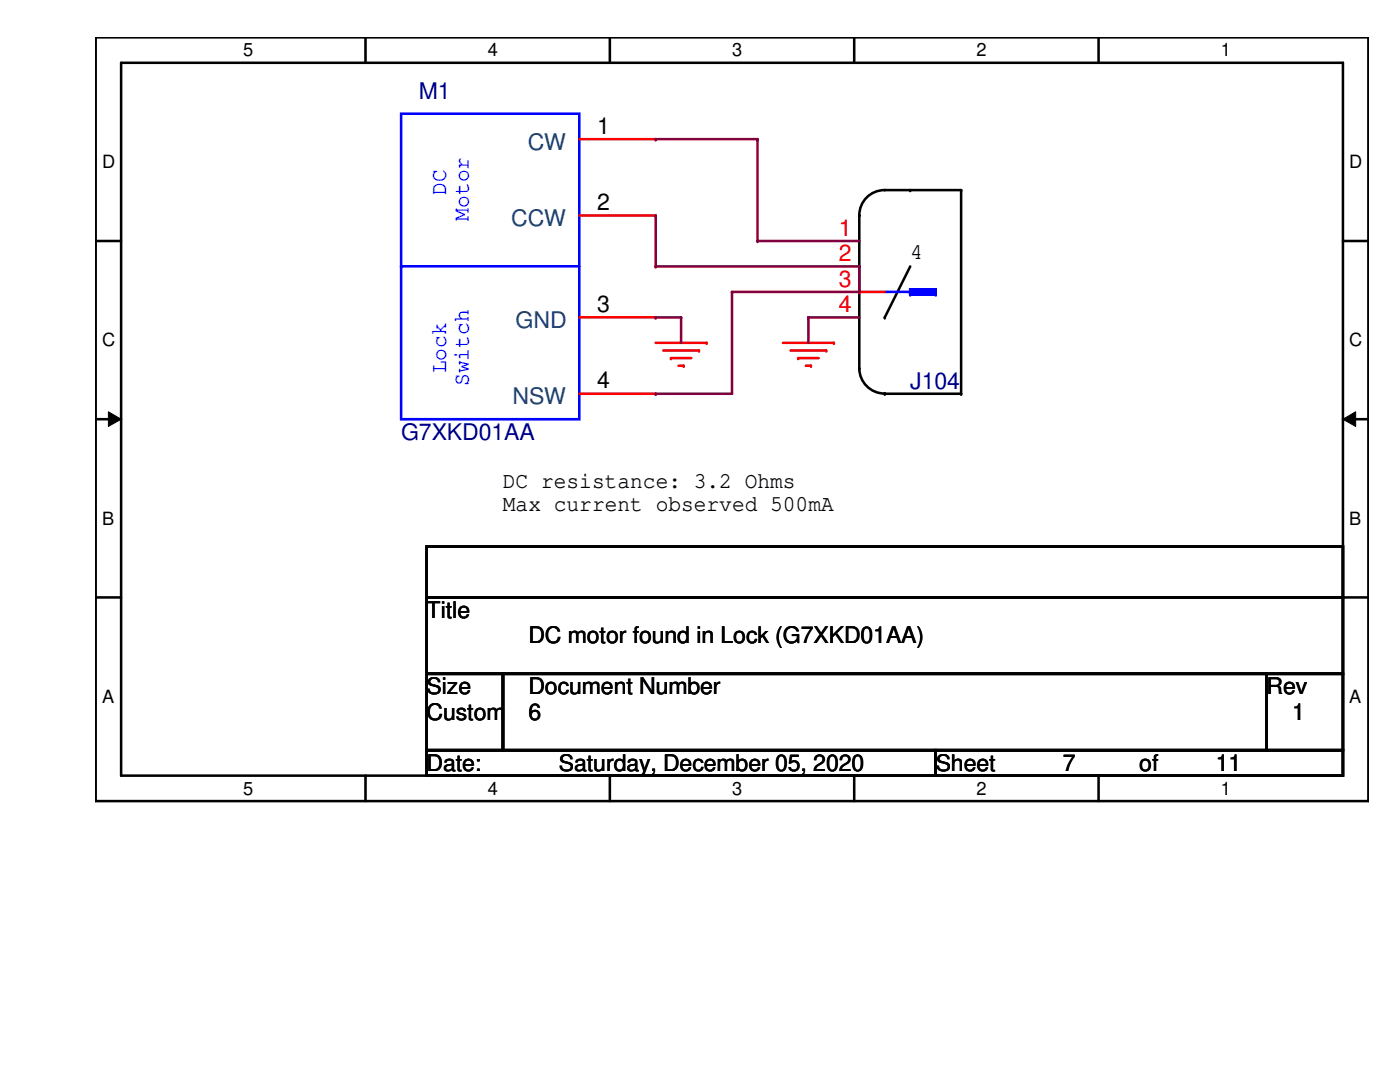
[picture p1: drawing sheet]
<svg xmlns="http://www.w3.org/2000/svg" width="279mm" height="216mm" viewBox="0 0 279 216" stroke-linecap="round" stroke-linejoin="round" font-family="sans-serif">
<path d="M19.1 7.5h254v152.4h-254zM24.2 12.5h243.8v142.3h-243.8z" fill="none" stroke="#000" stroke-width=".51"/>
<g fill="#fff">
<path d="M48.6 8h1.9v4h-1.9z"/>
<path d="M48.6 155.3h1.9v4h-1.9z"/>
</g>
<path d="M72.9 7.5v5M72.9 154.8v5.1" fill="none" stroke="#000" stroke-width=".51"/>
<g fill="#fff">
<path d="M97.3 8h2v4h-2z"/>
<path d="M97.3 155.3h2v4h-2z"/>
</g>
<path d="M121.7 7.5v5M121.7 154.8v5.1" fill="none" stroke="#000" stroke-width=".51"/>
<g fill="#fff">
<path d="M146.1 8h2v4h-2z"/>
<path d="M146.1 155.3h2v4h-2z"/>
</g>
<path d="M170.5 7.5v5M170.5 154.8v5.1" fill="none" stroke="#000" stroke-width=".51"/>
<g fill="#fff">
<path d="M194.9 8h1.9v4h-1.9z"/>
<path d="M194.9 155.3h1.9v4h-1.9z"/>
</g>
<path d="M219.2 7.5v5M219.2 154.8v5.1" fill="none" stroke="#000" stroke-width=".51"/>
<g fill="#fff">
<path d="M243.6 8h2v4h-2z"/>
<path d="M243.6 155.3h2v4h-2z"/>
<path d="M20.4 30.3h2.5v4.1h-2.5z"/>
<path d="M269.3 30.3h2.6v4.1h-2.6z"/>
<path d="M20.4 65.9h2.5v4h-2.5z"/>
<path d="M269.3 65.9h2.6v4h-2.6z"/>
</g>
<path d="M19.1 48.1h5.1M268 48.1h5.1" fill="none" stroke="#000" stroke-width=".51"/>
<g fill="#fff">
<path d="M20.4 101.4h2.4v4.1h-2.4z"/>
<path d="M269.3 101.4h2.4v4.1h-2.4z"/>
</g>
<path d="M19.1 83.7h5.1M268 83.7h5.1" fill="none" stroke="#000" stroke-width=".51"/>
<path d="M21.6 82.2l2.6 1.5-2.6 1.4zM268 83.7l2.6-1.5v2.9z" fill="#000"/>
<path d="M21.6 82.2l2.6 1.5-2.6 1.4zM268 83.7l2.6-1.5v2.9z" fill="none" stroke="#000" stroke-width=".2"/>
<g fill="#fff">
<path d="M20.4 137h2.4v4.1h-2.4z"/>
<path d="M269.3 137h2.4v4.1h-2.4z"/>
</g>
<path d="M181.7 53.2l-5.1 10.1M176.6 78.5a5 5 0 0 1-5.1-5v-30.5a5 5 0 0 1 5.1-5.1h15.2v40.7h-15.2M19.1 119.2h5.1M268 119.2h5.1" fill="none" stroke="#000" stroke-width=".51"/>
<g fill="#000">
<circle cx="181.7" cy="37.9" r=".25"/>
<circle cx="191.8" cy="37.9" r=".25"/>
<circle cx="171.5" cy="73.5" r=".25"/>
<circle cx="176.6" cy="63.3" r=".25"/>
<circle cx="176.6" cy="78.6" r=".25"/>
<circle cx="191.8" cy="78.6" r=".25"/>
</g>
<path d="M130.9 68.4h10.1" fill="none" stroke="#f00" stroke-width=".51"/>
<circle cx="141" cy="68.4" r=".25" fill="#f00"/>
<path d="M132.4 69.9h7.1" fill="none" stroke="#f00" stroke-width=".51"/>
<circle cx="139.5" cy="69.9" r=".25" fill="#f00"/>
<path d="M133.9 71.5h4.1" fill="none" stroke="#f00" stroke-width=".51"/>
<circle cx="133.9" cy="71.5" r=".25" fill="#f00"/>
<path d="M135.4 73h1" fill="none" stroke="#f00" stroke-width=".51"/>
<circle cx="136.4" cy="73" r=".25" fill="#f00"/>
<path d="M156.3 68.4h10.1" fill="none" stroke="#f00" stroke-width=".51"/>
<circle cx="166.4" cy="68.4" r=".25" fill="#f00"/>
<path d="M157.8 69.9h7.1" fill="none" stroke="#f00" stroke-width=".51"/>
<circle cx="164.9" cy="69.9" r=".25" fill="#f00"/>
<path d="M159.3 71.5h4.1" fill="none" stroke="#f00" stroke-width=".51"/>
<circle cx="159.3" cy="71.5" r=".25" fill="#f00"/>
<path d="M160.8 73h1" fill="none" stroke="#f00" stroke-width=".51"/>
<circle cx="161.8" cy="73" r=".25" fill="#f00"/>
<path d="M85.1 109.1h182.9v10.1h-182.9zM85.1 119.2h182.9v15.3h-182.9zM85.1 134.5h15.3v15.2h-15.3zM100.4 134.5h152.4v15.2h-152.4zM252.8 134.5h15.2v15.2h-15.2zM85.1 149.7h101.6v5.1h-101.6zM186.7 149.7h81.3v5.1h-81.3z" fill="none" stroke="#000" stroke-width=".51"/>
<path d="M176.6 58.3h5.1" fill="none" stroke="#00f" stroke-width=".51"/>
<circle cx="181.7" cy="58.3" r=".25" fill="#00f"/>
<path d="M181.7 57.7v.6" fill="none" stroke="#00f" stroke-width=".51"/>
<circle cx="181.7" cy="57.7" r=".25" fill="#00f"/>
<path d="M181.7 57.7h5" fill="none" stroke="#00f" stroke-width=".51"/>
<circle cx="186.7" cy="57.7" r=".25" fill="#00f"/>
<path d="M186.7 57.7v1.1" fill="none" stroke="#00f" stroke-width=".51"/>
<circle cx="186.7" cy="58.8" r=".25" fill="#00f"/>
<path d="M181.7 58.8h5" fill="none" stroke="#00f" stroke-width=".51"/>
<circle cx="181.7" cy="58.8" r=".25" fill="#00f"/>
<path d="M181.7 58.3v.5" fill="none" stroke="#00f" stroke-width=".51"/>
<circle cx="181.7" cy="58.3" r=".25" fill="#00f"/>
<path d="M181.7 57.7h5v1.1h-5z" fill-rule="evenodd" fill="#00f"/>
<path d="M181.7 57.7h5v1.1h-5z" fill="none" stroke="#00f" stroke-width=".51"/>
<path d="M171.5 58.3h5.1" fill="none" stroke="#f00" stroke-width=".51"/>
<circle cx="171.5" cy="58.3" r=".25" fill="#f00"/>
<path d="M80.1 22.7h35.5v61h-35.5zM80.1 53.2h35.5" fill="none" stroke="#00f" stroke-width=".51"/>
<circle cx="80.1" cy="53.2" r=".25" fill="#00f"/>
<path d="M115.6 27.8h15.3" fill="none" stroke="#f00" stroke-width=".51"/>
<circle cx="130.9" cy="27.8" r=".25" fill="#f00"/>
<path d="M115.6 43h15.3" fill="none" stroke="#f00" stroke-width=".51"/>
<circle cx="130.9" cy="43" r=".25" fill="#f00"/>
<path d="M115.6 63.3h15.3" fill="none" stroke="#f00" stroke-width=".51"/>
<circle cx="130.9" cy="63.3" r=".25" fill="#f00"/>
<path d="M115.6 78.6h15.3" fill="none" stroke="#f00" stroke-width=".51"/>
<circle cx="130.9" cy="78.6" r=".25" fill="#f00"/>
<path d="M171.5 53.2v5.1" fill="none" stroke="#800040" stroke-width=".51"/>
<circle cx="171.5" cy="53.2" r=".25" fill="#800040"/>
<path d="M130.9 53.2h40.6" fill="none" stroke="#800040" stroke-width=".51"/>
<circle cx="130.9" cy="53.2" r=".25" fill="#800040"/>
<path d="M130.9 27.8h20.3" fill="none" stroke="#800040" stroke-width=".51"/>
<circle cx="130.9" cy="27.8" r=".25" fill="#800040"/>
<path d="M151.2 48.1h20.3" fill="none" stroke="#800040" stroke-width=".51"/>
<circle cx="151.2" cy="48.1" r=".25" fill="#800040"/>
<path d="M130.9 63.3h5" fill="none" stroke="#800040" stroke-width=".51"/>
<circle cx="130.9" cy="63.3" r=".25" fill="#800040"/>
<path d="M135.9 63.3v5.1" fill="none" stroke="#800040" stroke-width=".51"/>
<circle cx="135.9" cy="63.3" r=".25" fill="#800040"/>
<path d="M130.9 78.6h15.2" fill="none" stroke="#800040" stroke-width=".51"/>
<circle cx="130.9" cy="78.6" r=".25" fill="#800040"/>
<path d="M146.1 58.3v20.3" fill="none" stroke="#800040" stroke-width=".51"/>
<circle cx="146.1" cy="58.3" r=".25" fill="#800040"/>
<path d="M146.1 58.3h25.4" fill="none" stroke="#800040" stroke-width=".51"/>
<circle cx="146.1" cy="58.3" r=".25" fill="#800040"/>
<path d="M161.3 63.3v5.1" fill="none" stroke="#800040" stroke-width=".51"/>
<circle cx="161.3" cy="63.3" r=".25" fill="#800040"/>
<path d="M161.3 63.3h10.2" fill="none" stroke="#800040" stroke-width=".51"/>
<circle cx="161.3" cy="63.3" r=".25" fill="#800040"/>
<path d="M151.2 27.8v20.3" fill="none" stroke="#800040" stroke-width=".51"/>
<circle cx="151.2" cy="27.8" r=".25" fill="#800040"/>
<path d="M130.9 43v10.2" fill="none" stroke="#800040" stroke-width=".51"/>
<circle cx="130.9" cy="43" r=".25" fill="#800040"/>
<g font-size="4.6" fill="#000080">
<text x="83.6" y="19.7">M1</text>
<text x="181.7" y="77.6">J104</text>
<text x="80.1" y="87.8">G7XKD01AA</text>
</g>
<g font-size="4.6" fill="#004080">
<text x="105.3" y="29.8">CW</text>
<text x="102" y="45.1">CCW</text>
<text x="102.9" y="65.4">GND</text>
<text x="102.3" y="80.6">NSW</text>
</g>
<g font-size="4.6">
<text x="119.2" y="26.7">1</text>
<text x="119.2" y="42">2</text>
<text x="181.7" y="51.7">4</text>
<text x="119.2" y="62.3">3</text>
<text x="119.2" y="77.5">4</text>
<text x="100.4" y="97.5">DC resistance: 3.2 Ohms</text>
<text x="100.4" y="102">Max current observed 500mA</text>
<text x="85.1" y="123.3">Title</text>
<text x="105.5" y="128.4">DC motor found in Lock (G7XKD01AA)</text>
<text x="85.1" y="143.6">Custom</text>
<text x="85.1" y="138.6">Size</text>
<text x="105.5" y="143.6">6</text>
<text x="105.5" y="138.6">Document Number</text>
<text x="252.8" y="138.6">Rev</text>
<text x="257.9" y="143.6">1</text>
<text x="85.1" y="153.8">Date:</text>
<text x="111.5" y="153.8">Saturday, December 05, 2020</text>
<text x="186.7" y="153.8">Sheet</text>
<text x="212.1" y="153.8">7</text>
<text x="227.4" y="153.8">of</text>
<text x="242.6" y="153.8">11</text>
</g>
<g font-size="4.6" fill="#00f">
<text x="89" y="38.9" transform="rotate(-90 89 38.9)">DC</text>
<text x="93.6" y="44" transform="rotate(-90 93.6 44)">Motor</text>
<text x="89" y="74.5" transform="rotate(-90 89 74.5)">Lock</text>
<text x="93.6" y="77" transform="rotate(-90 93.6 77)">Switch</text>
</g>
<g font-size="4.6" fill="#f00">
<text x="167.4" y="47.1">1</text>
<text x="167.4" y="52.2">2</text>
<text x="167.4" y="57.2">3</text>
<text x="167.4" y="62.3">4</text>
</g>
<g font-size="3.6">
<text x="48.6" y="11.2">5</text>
<text x="97.3" y="11.2">4</text>
<text x="146.1" y="11.2">3</text>
<text x="194.9" y="11.2">2</text>
<text x="243.6" y="11.2">1</text>
<text x="20.4" y="33.6">D</text>
<text x="269.3" y="33.6">D</text>
<text x="20.4" y="69.1">C</text>
<text x="269.3" y="69.1">C</text>
<text x="20.4" y="104.7">B</text>
<text x="269.3" y="104.7">B</text>
<text x="20.4" y="140.2">A</text>
<text x="269.3" y="140.2">A</text>
<text x="48.6" y="158.5">5</text>
<text x="97.3" y="158.5">4</text>
<text x="146.1" y="158.5">3</text>
<text x="194.9" y="158.5">2</text>
<text x="243.6" y="158.5">1</text>
</g>
</svg>
